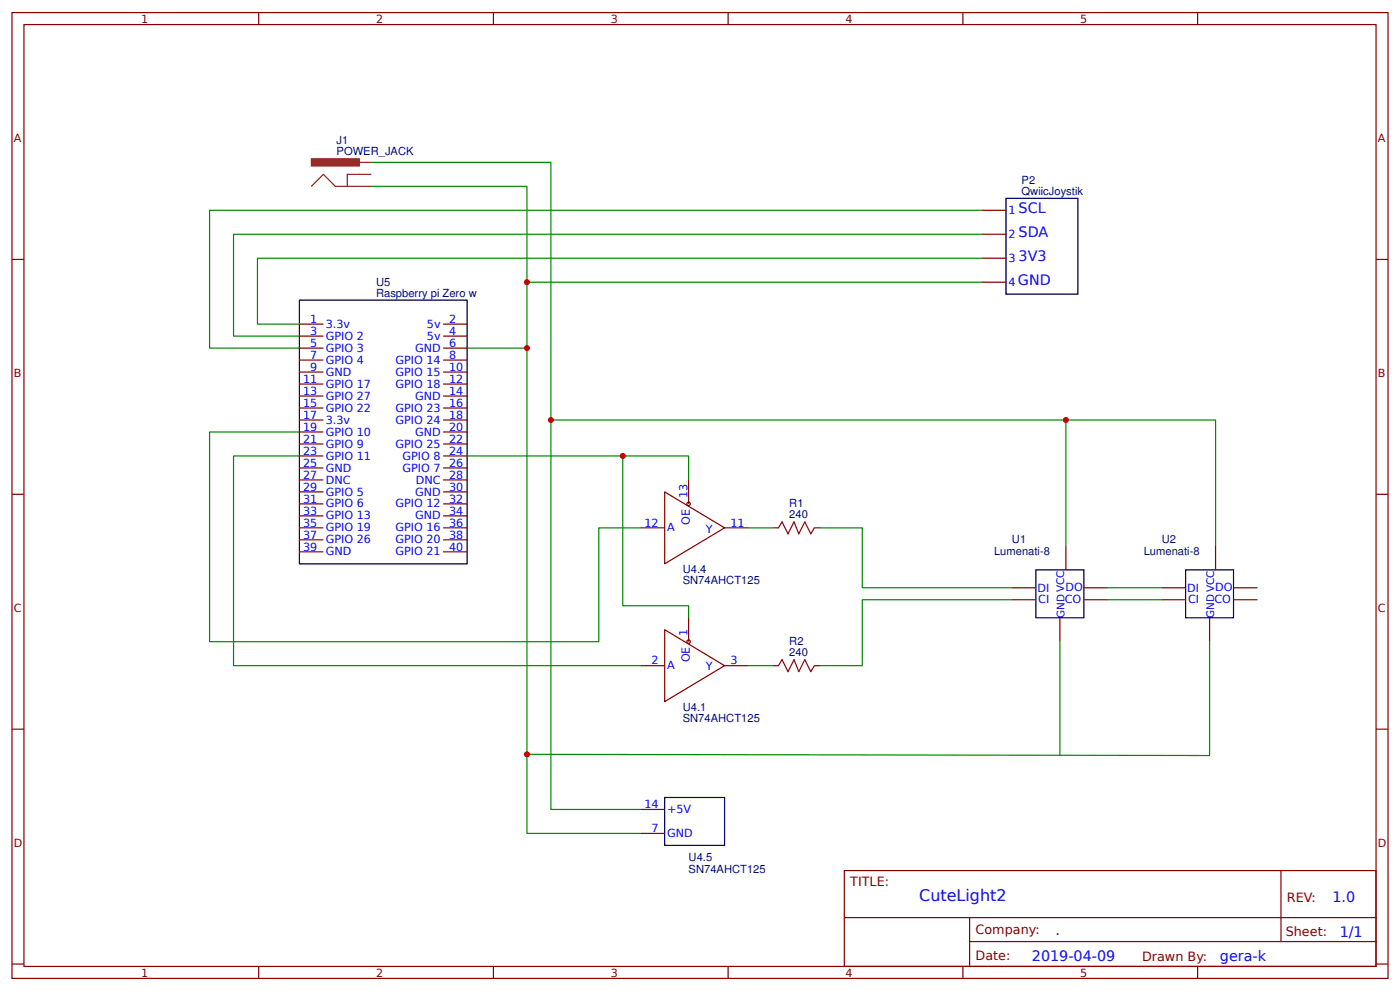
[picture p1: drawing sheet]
<svg xmlns="http://www.w3.org/2000/svg" width="309mm" height="219mm" viewBox="0 0 309 219" stroke-linecap="round" stroke-linejoin="round" font-family="sans-serif">
<g fill="none" stroke="#800" stroke-width=".26">
<path d="M2.6 2.8h304.1v213.2h-304.1zM5.3 5.4h298.7v208h-298.7zM57.1 2.8v2.6M109 2.8v2.6M160.9 2.8v2.6M212.7 2.8v2.6M264.6 2.8v2.6M2.6 57.3h2.7M217 46.4h5.2M217 51.7h5.2M217 57h5.2M304 57.3h2.7"/>
<path d="M66.1 71.6h5.3M66.1 74.2h5.3M66.1 76.9h5.3M66.1 79.5h5.3M97.9 71.6h5.3M97.9 74.2h5.3M97.9 76.9h5.3M97.9 79.5h5.3M217 62.3h5.2M66.1 82.2h5.3M66.1 84.8h5.3M66.1 87.4h5.3"/>
<path d="M66.1 90.1h5.3M66.1 92.7h5.3M66.1 95.4h5.3M66.1 98h5.3M97.9 82.2h5.3M97.9 84.8h5.3M97.9 87.4h5.3M97.9 90.1h5.3M97.9 92.7h5.3M97.9 95.4h5.3M97.9 98h5.3M2.6 109.1h2.7"/>
<path d="M66.1 116.5h5.3M66.1 100.7h5.3M66.1 103.3h5.3M66.1 106h5.3M66.1 108.6h5.3M66.1 111.3h5.3M66.1 113.9h5.3M66.1 119.2h5.3M97.9 116.5h5.3M97.9 100.7h5.3M97.9 103.3h5.3M97.9 106h5.3"/>
<path d="M97.9 108.6h5.3M97.9 111.3h5.3M97.9 113.9h5.3M97.9 119.2h5.3M141.6 116.5h5.2M146.8 108.6l13.3 7.9-13.3 8zM152.1 106v5.3M160.1 116.5h5.3M170.7 116.5h1.3M179.9 116.5h1.3M304 109.1h2.7M66.1 121.8h5.3"/>
<path d="M97.9 121.8h5.3M146.8 139l13.3 8-13.3 7.9zM152.1 136.4v5.3M223.6 129.8h5.3M223.6 132.4h5.3M234.2 136.4v5.3M235.5 120.5v5.3M239.4 129.8h5.3M239.4 132.4h5.3M256.6 129.8h5.3M256.6 132.4h5.3M267.2 136.4v5.3"/>
<path d="M268.6 120.5v5.3M272.5 129.8h5.3M272.5 132.4h5.3M141.6 147h5.2M160.1 147h5.3M170.7 147h1.3M179.9 147h1.3M2.6 161h2.7M141.6 178.7h5.2M304 161h2.7M141.6 184h5.2M186.5 192.2h117.5v21.2h-117.5z"/>
<path d="M283 192.2v15.7M2.6 212.9h2.7M57.1 213.4v2.6M109 213.4v2.6M160.9 213.4v2.6M186.6 202.6h117.3M212.7 213.4v2.6M214.2 207.9h89.7M214.2 202.6v10.6M264.6 213.4v2.6M304 212.9h2.7"/>
<circle cx="152.1" cy="111.3" r=".39"/>
<circle cx="152.1" cy="141.7" r=".39"/>
</g>
<path d="M222.2 43.8h15.9v21.2h-15.9zM66.1 66.3h37.1v58.2h-37.1zM228.9 125.8h10.5v10.6h-10.5zM261.9 125.8h10.6v10.6h-10.6zM146.8 176.1h13.3v10.6h-13.3z" fill="none" stroke="#000" stroke-width=".26"/>
<path d="M79.4 35.9h2.6M82 38.5h-5.3v2.6M68.8 41.1l2.6-2.6 2.7 2.6h7.9" fill="none" stroke="#8d2323" stroke-width=".26"/>
<path d="M68.8 35.1h10.6v1.5h-10.6z" fill="#8d2323" stroke="#8d2323" stroke-width=".26"/>
<g fill="none" stroke="#080" stroke-width=".26">
<path d="M82 35.9h39.7v142.8h19.9M82 41.1h34.4v142.9h25.2M217 51.7h-165.4v22.5h14.5M217 46.4h-170.7v30.5h19.8M217 57h-160.1v14.6h9.2M103.2 76.9h13.2M116.4 62.3h100.6M66.1 95.4h-19.8v46.3h86v-25.2h9.3M121.7 92.7h146.9v27.8M235.5 92.7v27.8M66.1 100.7h-14.5v46.3h90M103.2 100.7h48.9v5.3"/>
<path d="M137.6 100.7v33h14.5v2.7M165.4 116.5h5.3M181.2 116.5h9.3v13.3h33.1M223.6 132.4h-33.1v14.6h-9.3M244.7 129.8h11.9M244.7 132.4h11.9M165.4 147h5.3M234.2 141.7v25.1M267.2 141.7v25.1l-150.8-.2"/>
</g>
<path d="M172 116.5l.8-1.3 1.3 2.7 1.3-2.7 1.1 2.7 1.3-2.7 1.3 2.7 .8-1.4M172 147l.8-1.3 1.3 2.6 1.3-2.6 1.1 2.6 1.3-2.6 1.3 2.6 .8-1.3" fill="none" stroke="#a00000" stroke-width=".26"/>
<g fill="#c00">
<circle cx="116.4" cy="76.9" r=".66"/>
<circle cx="137.6" cy="100.7" r=".66"/>
<circle cx="235.5" cy="92.7" r=".66"/>
<circle cx="116.4" cy="166.6" r=".66"/>
<circle cx="121.7" cy="92.7" r=".66"/>
<circle cx="116.4" cy="62.3" r=".66"/>
</g>
<text font-size="3.5" fill="#00f" x="203.1" y="199">CuteLight2</text>
<g font-size="3.2" fill="#00f">
<text x="225" y="47">SCL</text>
<text x="225" y="52.3">SDA</text>
<text x="225" y="57.5">3V3</text>
<text x="224.9" y="62.8">GND</text>
<text x="294.4" y="199.2">1.0</text>
<text x="233.2" y="206.3">.</text>
<text x="296" y="206.9">1/1</text>
<text x="228" y="212.2">2019-04-09</text>
<text x="269.5" y="212.1">gera-k</text>
</g>
<g font-size="2.8" fill="#800">
<text x="187.9" y="195.7">TITLE:</text>
<text x="284.3" y="199.2">REV:</text>
<text x="215.5" y="206.3">Company:</text>
<text x="284.1" y="206.8">Sheet:</text>
<text x="215.5" y="212.1">Date:</text>
<text x="252.3" y="212.1">Drawn By:</text>
</g>
<g font-size="2.5" fill="#800">
<text x="31.2" y="5">1</text>
<text x="83.1" y="5">2</text>
<text x="134.9" y="5">3</text>
<text x="186.8" y="5">4</text>
<text x="238.7" y="5">5</text>
<text x="3" y="31.4">A</text>
<text x="304.4" y="31.4">A</text>
<text x="3" y="83.2">B</text>
<text x="304.4" y="83.2">B</text>
<text x="3" y="135.1">C</text>
<text x="304.4" y="135.1">C</text>
<text x="3" y="186.9">D</text>
<text x="304.4" y="186.9">D</text>
<text x="31.2" y="215.6">1</text>
<text x="83.1" y="215.6">2</text>
<text x="134.9" y="215.6">3</text>
<text x="186.8" y="215.6">4</text>
<text x="238.7" y="215.6">5</text>
</g>
<g font-size="2.5" fill="#000080">
<text x="74.4" y="34.3">POWER_JACK</text>
<text x="74.4" y="31.9">J1</text>
<text x="225.7" y="40.6">P2</text>
<text x="225.7" y="43">QwiicJoystik</text>
<text x="83.1" y="65.5">Raspberry pi Zero w</text>
<text x="83.1" y="63.1">U5</text>
<text x="174.4" y="112.1">R1</text>
<text x="174.4" y="114.4">240</text>
<text x="223.6" y="120">U1</text>
<text x="256.6" y="120">U2</text>
<text x="219.6" y="122.6">Lumenati-8</text>
<text x="252.7" y="122.6">Lumenati-8</text>
<text x="150.8" y="129">SN74AHCT125</text>
<text x="150.9" y="126.6">U4.4</text>
<text x="174.4" y="142.5">R2</text>
<text x="174.4" y="144.9">240</text>
<text x="150.8" y="159.4">SN74AHCT125</text>
<text x="150.9" y="157">U4.1</text>
<text x="152.1" y="190.1">U4.5</text>
<text x="152.1" y="192.7">SN74AHCT125</text>
</g>
<g font-size="2.5" fill="#00f">
<text x="222.8" y="47.2">1</text>
<text x="222.8" y="52.5">2</text>
<text x="222.8" y="57.8">3</text>
<text x="222.8" y="63.1">4</text>
<text x="68.5" y="71.3">1</text>
<text x="99.2" y="71.3">2</text>
<text x="68.5" y="74">3</text>
<text x="68.5" y="76.6">5</text>
<text x="72" y="72.4">3.3v</text>
<text x="72" y="75">GPIO 2</text>
<text x="72" y="77.7">GPIO 3</text>
<text x="91.7" y="77.7">GND</text>
<text x="94.3" y="72.4">5v</text>
<text x="94.3" y="75">5v</text>
<text x="99.2" y="74">4</text>
<text x="99.2" y="76.6">6</text>
<text x="68.5" y="79.2">7</text>
<text x="68.5" y="81.9">9</text>
<text x="72" y="80.3">GPIO 4</text>
<text x="72" y="82.9">GND</text>
<text x="87.4" y="80.3">GPIO 14</text>
<text x="87.4" y="82.9">GPIO 15</text>
<text x="99.2" y="79.2">8</text>
<text x="99.2" y="81.9">10</text>
<text x="67" y="84.5">11</text>
<text x="67" y="87.2">13</text>
<text x="67" y="89.8">15</text>
<text x="72" y="85.6">GPIO 17</text>
<text x="72" y="88.2">GPIO 27</text>
<text x="87.4" y="85.6">GPIO 18</text>
<text x="91.7" y="88.2">GND</text>
<text x="99.2" y="84.5">12</text>
<text x="99.2" y="87.2">14</text>
<text x="99.2" y="89.8">16</text>
<text x="67" y="92.5">17</text>
<text x="67" y="95.1">19</text>
<text x="72" y="90.9">GPIO 22</text>
<text x="72" y="93.5">3.3v</text>
<text x="87.4" y="90.9">GPIO 23</text>
<text x="87.4" y="93.5">GPIO 24</text>
<text x="99.2" y="92.5">18</text>
<text x="99.2" y="95.1">20</text>
<text x="67" y="97.8">21</text>
<text x="67" y="100.4">23</text>
<text x="72" y="96.2">GPIO 10</text>
<text x="72" y="98.8">GPIO 9</text>
<text x="72" y="101.5">GPIO 11</text>
<text x="87.4" y="98.8">GPIO 25</text>
<text x="88.9" y="101.5">GPIO 8</text>
<text x="91.7" y="96.2">GND</text>
<text x="99.2" y="97.8">22</text>
<text x="99.2" y="100.4">24</text>
<text x="67" y="103.1">25</text>
<text x="67" y="105.7">27</text>
<text x="72" y="104.1">GND</text>
<text x="72" y="106.8">DNC</text>
<text x="88.9" y="104.1">GPIO 7</text>
<text x="91.9" y="106.8">DNC</text>
<text x="99.2" y="103.1">26</text>
<text x="99.2" y="105.7">28</text>
<text x="67" y="108.3">29</text>
<text x="67" y="111">31</text>
<text x="67" y="113.6">33</text>
<text x="72" y="109.4">GPIO 5</text>
<text x="72" y="112.1">GPIO 6</text>
<text x="87.4" y="112.1">GPIO 12</text>
<text x="91.7" y="109.4">GND</text>
<text x="99.2" y="108.3">30</text>
<text x="99.2" y="111">32</text>
<text x="99.2" y="113.6">34</text>
<text x="151.9" y="109.9" transform="rotate(-90 151.9 109.9)">13</text>
<text x="67" y="116.3">35</text>
<text x="67" y="118.9">37</text>
<text x="72" y="114.7">GPIO 13</text>
<text x="72" y="117.3">GPIO 19</text>
<text x="72" y="120">GPIO 26</text>
<text x="87.4" y="117.3">GPIO 16</text>
<text x="87.4" y="120">GPIO 20</text>
<text x="91.7" y="114.7">GND</text>
<text x="99.2" y="116.3">36</text>
<text x="99.2" y="118.9">38</text>
<text x="142.4" y="116.3">12</text>
<text x="147.4" y="117.3">A</text>
<text x="152.4" y="115.8" transform="rotate(-90 152.4 115.8)">OE</text>
<text x="155.9" y="117.6">Y</text>
<text x="161.4" y="116.3">11</text>
<text x="67" y="121.6">39</text>
<text x="72" y="122.6">GND</text>
<text x="87.4" y="122.6">GPIO 21</text>
<text x="99.2" y="121.6">40</text>
<text x="229.2" y="130.7">DI</text>
<text x="235.4" y="130.5">DO</text>
<text x="262.3" y="130.7">DI</text>
<text x="268.5" y="130.5">DO</text>
<text x="229.4" y="133.2">CI</text>
<text x="235.2" y="133.2">CO</text>
<text x="262.5" y="133.2">CI</text>
<text x="268.3" y="133.2">CO</text>
<text x="151.9" y="140.4" transform="rotate(-90 151.9 140.4)">1</text>
<text x="143.9" y="146.7">2</text>
<text x="147.4" y="147.8">A</text>
<text x="152.4" y="146.2" transform="rotate(-90 152.4 146.2)">OE</text>
<text x="155.9" y="148">Y</text>
<text x="161.4" y="146.7">3</text>
<text x="142.4" y="178.5">14</text>
<text x="147.4" y="179.5">+5V</text>
<text x="143.9" y="183.8">7</text>
<text x="147.4" y="184.8">GND</text>
</g>
<g font-size="2.3" fill="#00f">
<text x="235.2" y="136.4" transform="rotate(-90 235.2 136.4)">GND VCC</text>
<text x="268.2" y="136.4" transform="rotate(-90 268.2 136.4)">GND VCC</text>
</g>
</svg>
